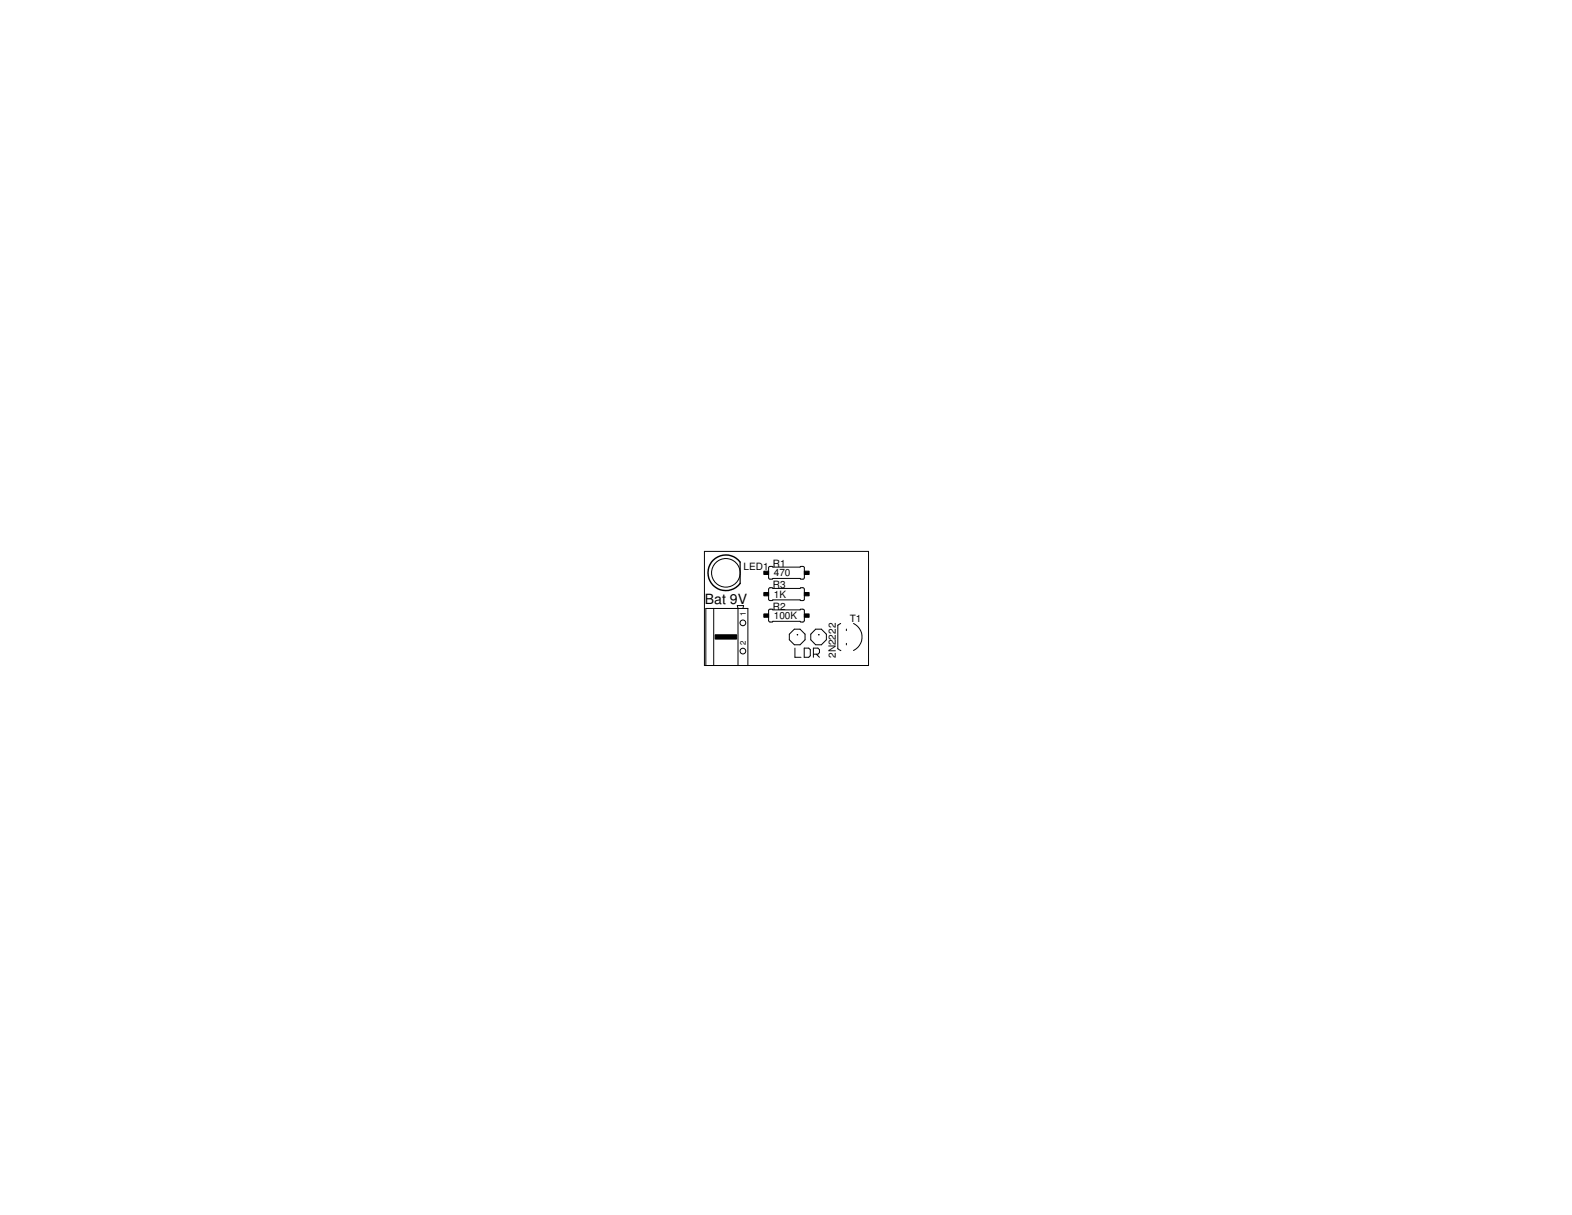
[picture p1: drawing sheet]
<svg xmlns="http://www.w3.org/2000/svg" width="279mm" height="216mm" viewBox="0 0 279 216" stroke-linecap="round" stroke-linejoin="round" font-family="sans-serif">
<g fill="none" stroke="#000" stroke-width=".18">
<path d="M125.2 98h29.2v20.3h-29.2zM125.5 118.3v-10.2h7.4v10.2M126.9 108.1v10.2M132 108.1l.2-.5h-1.2l.2 .5v10.2M136.7 104.5l.5-.1 .2 .2h4.8l.1-.2 .5 .1 .2 .2-.1 1.9-.2 .1h-.4l-.1-.1h-4.8l-.2 .1h-.4l-.2-.2zM136.7 100.7l5.5 .1 .1-.2 .5 .1 .2 .2-.1 1.9-.1 .1h-.5l-.1-.1h-4.8l-.2 .1h-.4l-.2-.2zM136.7 108.3l5.5 .1 .1-.2 .5 .1 .2 .2-.1 1.9-.2 .1h-.4l-.1-.1h-4.8l-.2 .1h-.4l-.2-.2zM141.2 111.8h1l.9 .9v1l-.9 .9h-1l-.9-.9v-1zM141.3 115.2v1.6h1.1M142.9 115.2h.8l.3 .2v1.1l-.3 .3h-.8zM144.6 116.2h.8l.2-.2v-.6l-.2-.2h-.8v1.6M145 111.8h1l.9 .9v1l-.9 .9h-1l-.9-.9v-1z"/>
<path d="M145.1 116.2l.5 .6M149.4 110.8l-.5 .3v4.2l.6 .3M150.4 111.8v.3M150.4 114.3v.3M151.7 110.8a2.66 2.66 0 0 1 1.5 2.4 2.66 2.66 0 0 1-1.5 2.4"/>
<circle cx="129" cy="101.8" r="2.54"/>
<circle cx="132" cy="115.7" r=".51"/>
<circle cx="132" cy="110.7" r=".51"/>
</g>
<path d="M127.1 112.8h3.8v.8h-3.8zM135.8 105.3h.8v.6h-.8zM135.8 101.5h.8v.6h-.8zM135.8 109.1h.8v.6h-.8zM141.7 112.8h.1zM143 105.3h.8v.6h-.8zM143 101.5h.8v.6h-.8zM143 109.1h.8v.6h-.8zM145.5 112.8h.1z" fill="#000" stroke="#000" stroke-width=".18"/>
<path d="M131.6 99.9v3.8" fill="none" stroke="#000" stroke-width=".21"/>
<path d="M131.6 99.9a3.2 3.2 0 0 0-4.7-.5 3.2 3.2 0 0 0 0 4.7 3.2 3.2 0 0 0 4.7-.4" fill="none" stroke="#000" stroke-width=".25"/>
<text font-size="2.5" x="125.3" y="107.4">Bat 9V</text>
<g font-size="1.8">
<text x="132.2" y="101.2">LED1</text>
<text x="137.4" y="100.8">R1</text>
<text x="137.4" y="104.6">R3</text>
<text x="137.5" y="106.2">1K</text>
<text x="137.5" y="102.4">470</text>
<text x="137.4" y="108.4">R2</text>
<text x="137.5" y="110">100K</text>
<text x="151" y="110.5">T1</text>
<text x="148.5" y="116.9" transform="rotate(-90 148.5 116.9)">2N2222</text>
</g>
<g font-size="1.4">
<text x="132.5" y="109.5" transform="rotate(-90 132.5 109.5)">1</text>
<text x="132.5" y="114.6" transform="rotate(-90 132.5 114.6)">2</text>
</g>
</svg>
